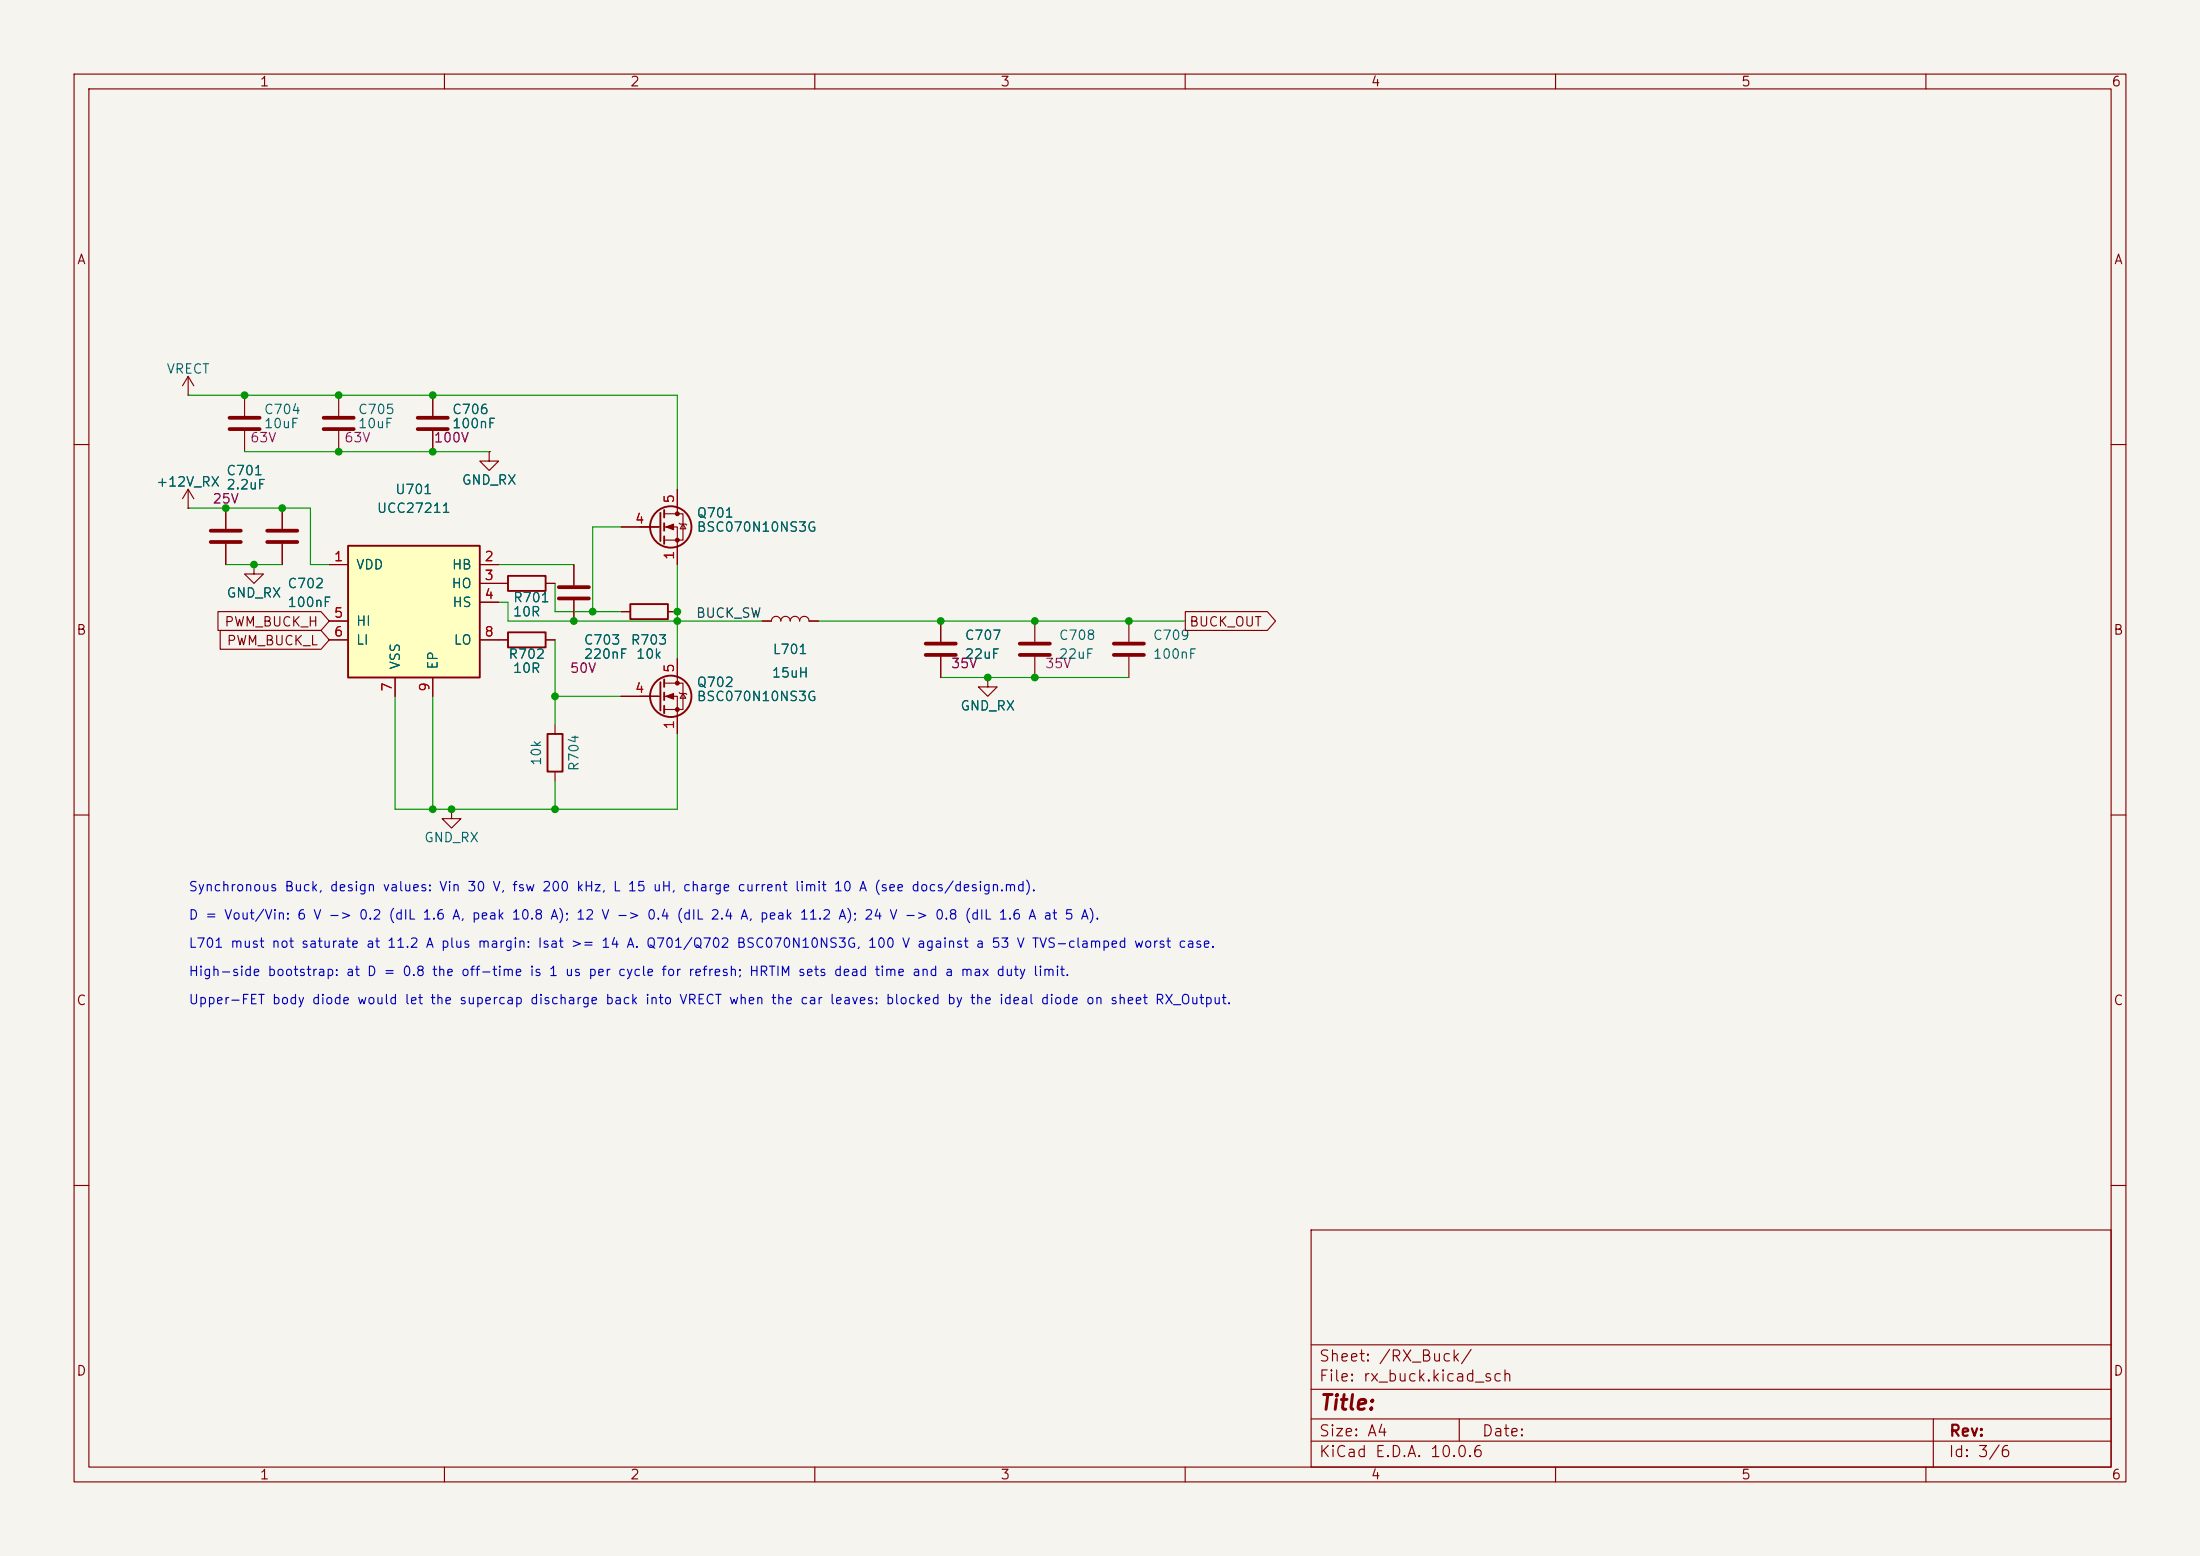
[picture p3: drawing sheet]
(kicad_sch
 (version 20260306)
 (generator "eeschema")
 (generator_version "10.0")
 (paper "A4")
 (lib_symbols
  (symbol "Device:C"
   (pin_numbers (hide yes))
   (pin_names
    (offset 0.254)) (exclude_from_sim no) (in_bom yes) (on_board yes)
   (in_pos_files yes)
   (duplicate_pin_numbers_are_jumpers no)
   (property "Reference" "C" (at 0.635 2.54 0) (show_name no) (do_not_autoplace no) (effects (font (size 1.27 1.27)) (justify left)))
   (property "Value" "C" (at 0.635 -2.54 0) (show_name no) (do_not_autoplace no) (effects (font (size 1.27 1.27)) (justify left)))
   (property "Footprint" "" (at 0.9652 -3.81 0) (show_name no) (do_not_autoplace no) (hide yes) (effects (font (size 1.27 1.27))))
   (property "Datasheet" "" (at 0 0 0) (show_name no) (do_not_autoplace no) (hide yes) (effects (font (size 1.27 1.27))))
   (property "Description" "Unpolarized capacitor" (at 0 0 0) (show_name no) (do_not_autoplace no) (hide yes) (effects (font (size 1.27 1.27))))
   (symbol "C_0_1"
    (polyline (pts (xy -2.032 0.762) (xy 2.032 0.762)) (stroke (width 0.508) (type default)) (fill (type none)))
    (polyline (pts (xy -2.032 -0.762) (xy 2.032 -0.762)) (stroke (width 0.508) (type default)) (fill (type none))))
   (symbol "C_1_1"
    (pin passive line (at 0 3.81 270) (length 2.794) (name "" (effects (font (size 1.27 1.27)))) (number "1" (effects (font (size 1.27 1.27)))))
    (pin passive line (at 0 -3.81 90) (length 2.794) (name "" (effects (font (size 1.27 1.27)))) (number "2" (effects (font (size 1.27 1.27))))))
   (embedded_fonts no))
  (symbol "Device:L"
   (pin_numbers (hide yes))
   (pin_names
    (offset 1.016) (hide yes)) (exclude_from_sim no) (in_bom yes) (on_board yes)
   (in_pos_files yes)
   (duplicate_pin_numbers_are_jumpers no)
   (property "Reference" "L" (at -1.27 0 90) (show_name no) (do_not_autoplace no) (effects (font (size 1.27 1.27))))
   (property "Value" "L" (at 1.905 0 90) (show_name no) (do_not_autoplace no) (effects (font (size 1.27 1.27))))
   (property "Footprint" "" (at 0 0 0) (show_name no) (do_not_autoplace no) (hide yes) (effects (font (size 1.27 1.27))))
   (property "Datasheet" "" (at 0 0 0) (show_name no) (do_not_autoplace no) (hide yes) (effects (font (size 1.27 1.27))))
   (property "Description" "Inductor" (at 0 0 0) (show_name no) (do_not_autoplace no) (hide yes) (effects (font (size 1.27 1.27))))
   (symbol "L_0_1"
    (arc (start 0 2.54) (mid 0.6323 1.905) (end 0 1.27) (stroke (width 0) (type default)) (fill (type none)))
    (arc (start 0 1.27) (mid 0.6323 0.635) (end 0 0) (stroke (width 0) (type default)) (fill (type none)))
    (arc (start 0 0) (mid 0.6323 -0.635) (end 0 -1.27) (stroke (width 0) (type default)) (fill (type none)))
    (arc (start 0 -1.27) (mid 0.6323 -1.905) (end 0 -2.54) (stroke (width 0) (type default)) (fill (type none))))
   (symbol "L_1_1"
    (pin passive line (at 0 3.81 270) (length 1.27) (name "1" (effects (font (size 1.27 1.27)))) (number "1" (effects (font (size 1.27 1.27)))))
    (pin passive line (at 0 -3.81 90) (length 1.27) (name "2" (effects (font (size 1.27 1.27)))) (number "2" (effects (font (size 1.27 1.27))))))
   (embedded_fonts no))
  (symbol "Device:R"
   (pin_numbers (hide yes))
   (pin_names
    (offset 0)) (exclude_from_sim no) (in_bom yes) (on_board yes)
   (in_pos_files yes)
   (duplicate_pin_numbers_are_jumpers no)
   (property "Reference" "R" (at 2.032 0 90) (show_name no) (do_not_autoplace no) (effects (font (size 1.27 1.27))))
   (property "Value" "R" (at 0 0 90) (show_name no) (do_not_autoplace no) (effects (font (size 1.27 1.27))))
   (property "Footprint" "" (at -1.778 0 90) (show_name no) (do_not_autoplace no) (hide yes) (effects (font (size 1.27 1.27))))
   (property "Datasheet" "" (at 0 0 0) (show_name no) (do_not_autoplace no) (hide yes) (effects (font (size 1.27 1.27))))
   (property "Description" "Resistor" (at 0 0 0) (show_name no) (do_not_autoplace no) (hide yes) (effects (font (size 1.27 1.27))))
   (symbol "R_0_1"
    (rectangle (start -1.016 -2.54) (end 1.016 2.54) (stroke (width 0.254) (type default)) (fill (type none))))
   (symbol "R_1_1"
    (pin passive line (at 0 3.81 270) (length 1.27) (name "" (effects (font (size 1.27 1.27)))) (number "1" (effects (font (size 1.27 1.27)))))
    (pin passive line (at 0 -3.81 90) (length 1.27) (name "" (effects (font (size 1.27 1.27)))) (number "2" (effects (font (size 1.27 1.27))))))
   (embedded_fonts no))
  (symbol "Transistor_FET:BSC070N10NS3G"
   (pin_names
    (offset 0) (hide yes)) (exclude_from_sim no) (in_bom yes) (on_board yes)
   (in_pos_files yes)
   (duplicate_pin_numbers_are_jumpers no)
   (property "Reference" "Q" (at 5.08 1.905 0) (show_name no) (do_not_autoplace no) (effects (font (size 1.27 1.27)) (justify left)))
   (property "Value" "BSC070N10NS3G" (at 5.08 0 0) (show_name no) (do_not_autoplace no) (effects (font (size 1.27 1.27)) (justify left)))
   (property "Footprint" "Package_TO_SOT_SMD:TDSON-8-1" (at 5.08 -1.905 0) (show_name no) (do_not_autoplace no) (hide yes) (effects (font (size 1.27 1.27)
    (italic yes)) (justify left)))
   (property "Datasheet" "http://www.infineon.com/dgdl/Infineon-BSC070N10NS3-DS-v02_01-en.pdf?fileId=db3a304327b89750012824712c6c6f2f" (at 5.08 -3.81 0) (show_name no) (do_not_autoplace no) (hide yes) (effects (font (size 1.27 1.27)) (justify left)))
   (property "Description" "90A Id, 100V Vds, OptiMOS N-Channel Power MOSFET, 7.0mOhm Ron, Qg (typ) 42.0nC, PG-TDSON-8" (at 0 0 0) (show_name no) (do_not_autoplace no) (hide yes) (effects (font (size 1.27 1.27))))
   (symbol "BSC070N10NS3G_0_1"
    (polyline (pts (xy 0.254 1.905) (xy 0.254 -1.905)) (stroke (width 0.254) (type default)) (fill (type none)))
    (polyline (pts (xy 0.254 0) (xy -2.54 0)) (stroke (width 0) (type default)) (fill (type none)))
    (polyline (pts (xy 0.762 2.286) (xy 0.762 1.27)) (stroke (width 0.254) (type default)) (fill (type none)))
    (polyline (pts (xy 0.762 0.508) (xy 0.762 -0.508)) (stroke (width 0.254) (type default)) (fill (type none)))
    (polyline (pts (xy 0.762 -1.27) (xy 0.762 -2.286)) (stroke (width 0.254) (type default)) (fill (type none)))
    (polyline (pts (xy 0.762 -1.778) (xy 3.302 -1.778) (xy 3.302 1.778) (xy 0.762 1.778)) (stroke (width 0) (type default)) (fill (type none)))
    (polyline (pts (xy 1.016 0) (xy 2.032 0.381) (xy 2.032 -0.381) (xy 1.016 0)) (stroke (width 0) (type default)) (fill (type outline)))
    (circle (center 1.651 0) (radius 2.794) (stroke (width 0.254) (type default)) (fill (type none)))
    (polyline (pts (xy 2.54 2.54) (xy 2.54 1.778)) (stroke (width 0) (type default)) (fill (type none)))
    (circle (center 2.54 1.778) (radius 0.254) (stroke (width 0) (type default)) (fill (type outline)))
    (circle (center 2.54 -1.778) (radius 0.254) (stroke (width 0) (type default)) (fill (type outline)))
    (polyline (pts (xy 2.54 -2.54) (xy 2.54 0) (xy 0.762 0)) (stroke (width 0) (type default)) (fill (type none)))
    (polyline (pts (xy 2.794 0.508) (xy 2.921 0.381) (xy 3.683 0.381) (xy 3.81 0.254)) (stroke (width 0) (type default)) (fill (type none)))
    (polyline (pts (xy 3.302 0.381) (xy 2.921 -0.254) (xy 3.683 -0.254) (xy 3.302 0.381)) (stroke (width 0) (type default)) (fill (type none))))
   (symbol "BSC070N10NS3G_1_1"
    (pin passive line (at 2.54 -5.08 90) (length 2.54) (name "S" (effects (font (size 1.27 1.27)))) (number "1" (effects (font (size 1.27 1.27)))))
    (pin passive line (at 2.54 -5.08 90) (length 2.54) (hide yes) (name "S" (effects (font (size 1.27 1.27)))) (number "2" (effects (font (size 1.27 1.27)))))
    (pin passive line (at 2.54 -5.08 90) (length 2.54) (hide yes) (name "S" (effects (font (size 1.27 1.27)))) (number "3" (effects (font (size 1.27 1.27)))))
    (pin input line (at -5.08 0 0) (length 5.08) (name "G" (effects (font (size 1.27 1.27)))) (number "4" (effects (font (size 1.27 1.27)))))
    (pin passive line (at 2.54 5.08 270) (length 2.54) (name "D" (effects (font (size 1.27 1.27)))) (number "5" (effects (font (size 1.27 1.27))))))
   (embedded_fonts no))
  (symbol "p1_parts:UCC27211"
   (pin_names
    (offset 1.016)) (exclude_from_sim no) (in_bom yes) (on_board yes)
   (in_pos_files yes)
   (duplicate_pin_numbers_are_jumpers no)
   (property "Reference" "U" (at 0 12.7 0) (show_name no) (do_not_autoplace no) (effects (font (size 1.27 1.27))))
   (property "Value" "UCC27211" (at 0 -10.16 0) (show_name no) (do_not_autoplace no) (effects (font (size 1.27 1.27))))
   (property "Footprint" "" (at 0 0 0) (show_name no) (do_not_autoplace no) (hide yes) (effects (font (size 1.27 1.27))))
   (property "Datasheet" "https://www.ti.com/lit/ds/symlink/ucc27211.pdf" (at 0 0 0) (show_name no) (do_not_autoplace no) (hide yes) (effects (font (size 1.27 1.27))))
   (property "Description" "" (at 0 0 0) (show_name no) (do_not_autoplace no) (hide yes) (effects (font (size 1.27 1.27))))
   (symbol "UCC27211_0_1"
    (rectangle (start -8.89 -7.62) (end 8.89 10.16) (stroke (width 0.254) (type default)) (fill (type background)))
    (pin power_in line (at -11.43 7.62 0) (length 2.54) (name "VDD" (effects (font (size 1.27 1.27)))) (number "1" (effects (font (size 1.27 1.27)))))
    (pin passive line (at 11.43 7.62 180) (length 2.54) (name "HB" (effects (font (size 1.27 1.27)))) (number "2" (effects (font (size 1.27 1.27)))))
    (pin output line (at 11.43 5.08 180) (length 2.54) (name "HO" (effects (font (size 1.27 1.27)))) (number "3" (effects (font (size 1.27 1.27)))))
    (pin passive line (at 11.43 2.54 180) (length 2.54) (name "HS" (effects (font (size 1.27 1.27)))) (number "4" (effects (font (size 1.27 1.27)))))
    (pin input line (at -11.43 0 0) (length 2.54) (name "HI" (effects (font (size 1.27 1.27)))) (number "5" (effects (font (size 1.27 1.27)))))
    (pin input line (at -11.43 -2.54 0) (length 2.54) (name "LI" (effects (font (size 1.27 1.27)))) (number "6" (effects (font (size 1.27 1.27)))))
    (pin power_in line (at -2.54 -10.16 90) (length 2.54) (name "VSS" (effects (font (size 1.27 1.27)))) (number "7" (effects (font (size 1.27 1.27)))))
    (pin output line (at 11.43 -2.54 180) (length 2.54) (name "LO" (effects (font (size 1.27 1.27)))) (number "8" (effects (font (size 1.27 1.27)))))
    (pin passive line (at 2.54 -10.16 90) (length 2.54) (name "EP" (effects (font (size 1.27 1.27)))) (number "9" (effects (font (size 1.27 1.27))))))
   (embedded_fonts no))
  (symbol "power:+12V"
   (power global)
   (pin_numbers (hide yes))
   (pin_names
    (offset 0) (hide yes)) (exclude_from_sim no) (in_bom yes) (on_board yes)
   (in_pos_files yes)
   (duplicate_pin_numbers_are_jumpers no)
   (property "Reference" "#PWR" (at 0 -3.81 0) (show_name no) (do_not_autoplace no) (hide yes) (effects (font (size 1.27 1.27))))
   (property "Value" "+12V" (at 0 3.556 0) (show_name no) (do_not_autoplace no) (effects (font (size 1.27 1.27))))
   (property "Footprint" "" (at 0 0 0) (show_name no) (do_not_autoplace no) (hide yes) (effects (font (size 1.27 1.27))))
   (property "Datasheet" "" (at 0 0 0) (show_name no) (do_not_autoplace no) (hide yes) (effects (font (size 1.27 1.27))))
   (property "Description" "Power symbol creates a global label with name \"+12V\"" (at 0 0 0) (show_name no) (do_not_autoplace no) (hide yes) (effects (font (size 1.27 1.27))))
   (symbol "+12V_0_1"
    (polyline (pts (xy -0.762 1.27) (xy 0 2.54)) (stroke (width 0) (type default)) (fill (type none)))
    (polyline (pts (xy 0 2.54) (xy 0.762 1.27)) (stroke (width 0) (type default)) (fill (type none)))
    (polyline (pts (xy 0 0) (xy 0 2.54)) (stroke (width 0) (type default)) (fill (type none))))
   (symbol "+12V_1_1"
    (pin power_in line (at 0 0 90) (length 0) (name "" (effects (font (size 1.27 1.27)))) (number "1" (effects (font (size 1.27 1.27))))))
   (embedded_fonts no))
  (symbol "power:+24V"
   (power global)
   (pin_numbers (hide yes))
   (pin_names
    (offset 0) (hide yes)) (exclude_from_sim no) (in_bom yes) (on_board yes)
   (in_pos_files yes)
   (duplicate_pin_numbers_are_jumpers no)
   (property "Reference" "#PWR" (at 0 -3.81 0) (show_name no) (do_not_autoplace no) (hide yes) (effects (font (size 1.27 1.27))))
   (property "Value" "+24V" (at 0 3.556 0) (show_name no) (do_not_autoplace no) (effects (font (size 1.27 1.27))))
   (property "Footprint" "" (at 0 0 0) (show_name no) (do_not_autoplace no) (hide yes) (effects (font (size 1.27 1.27))))
   (property "Datasheet" "" (at 0 0 0) (show_name no) (do_not_autoplace no) (hide yes) (effects (font (size 1.27 1.27))))
   (property "Description" "Power symbol creates a global label with name \"+24V\"" (at 0 0 0) (show_name no) (do_not_autoplace no) (hide yes) (effects (font (size 1.27 1.27))))
   (symbol "+24V_0_1"
    (polyline (pts (xy -0.762 1.27) (xy 0 2.54)) (stroke (width 0) (type default)) (fill (type none)))
    (polyline (pts (xy 0 2.54) (xy 0.762 1.27)) (stroke (width 0) (type default)) (fill (type none)))
    (polyline (pts (xy 0 0) (xy 0 2.54)) (stroke (width 0) (type default)) (fill (type none))))
   (symbol "+24V_1_1"
    (pin power_in line (at 0 0 90) (length 0) (name "" (effects (font (size 1.27 1.27)))) (number "1" (effects (font (size 1.27 1.27))))))
   (embedded_fonts no))
  (symbol "power:GND"
   (power global)
   (pin_numbers (hide yes))
   (pin_names
    (offset 0) (hide yes)) (exclude_from_sim no) (in_bom yes) (on_board yes)
   (in_pos_files yes)
   (duplicate_pin_numbers_are_jumpers no)
   (property "Reference" "#PWR" (at 0 -6.35 0) (show_name no) (do_not_autoplace no) (hide yes) (effects (font (size 1.27 1.27))))
   (property "Value" "GND" (at 0 -3.81 0) (show_name no) (do_not_autoplace no) (effects (font (size 1.27 1.27))))
   (property "Footprint" "" (at 0 0 0) (show_name no) (do_not_autoplace no) (hide yes) (effects (font (size 1.27 1.27))))
   (property "Datasheet" "" (at 0 0 0) (show_name no) (do_not_autoplace no) (hide yes) (effects (font (size 1.27 1.27))))
   (property "Description" "Power symbol creates a global label with name \"GND\" , ground" (at 0 0 0) (show_name no) (do_not_autoplace no) (hide yes) (effects (font (size 1.27 1.27))))
   (symbol "GND_0_1"
    (polyline (pts (xy 0 0) (xy 0 -1.27) (xy 1.27 -1.27) (xy 0 -2.54) (xy -1.27 -1.27) (xy 0 -1.27)) (stroke (width 0) (type default)) (fill (type none))))
   (symbol "GND_1_1"
    (pin power_in line (at 0 0 270) (length 0) (name "" (effects (font (size 1.27 1.27)))) (number "1" (effects (font (size 1.27 1.27))))))
   (embedded_fonts no)))
 (text "L701 must not saturate at 11.2 A plus margin: Isat >= 14 A. Q701/Q702 BSC070N10NS3G, 100 V against a 53 V TVS-clamped worst case."
  (exclude_from_sim no)
  (at 25.4 128.27 0)
  (effects (font (size 1.27 1.27)) (justify left bottom)))
 (text "High-side bootstrap: at D = 0.8 the off-time is 1 us per cycle for refresh; HRTIM sets dead time and a max duty limit."
  (exclude_from_sim no)
  (at 25.4 132.08 0)
  (effects (font (size 1.27 1.27)) (justify left bottom)))
 (text "D = Vout/Vin: 6 V -> 0.2 (dIL 1.6 A, peak 10.8 A); 12 V -> 0.4 (dIL 2.4 A, peak 11.2 A); 24 V -> 0.8 (dIL 1.6 A at 5 A)."
  (exclude_from_sim no)
  (at 25.4 124.46 0)
  (effects (font (size 1.27 1.27)) (justify left bottom)))
 (text "Upper-FET body diode would let the supercap discharge back into VRECT when the car leaves: blocked by the ideal diode on sheet RX_Output."
  (exclude_from_sim no)
  (at 25.4 135.89 0)
  (effects (font (size 1.27 1.27)) (justify left bottom)))
 (text "Synchronous Buck, design values: Vin 30 V, fsw 200 kHz, L 15 uH, charge current limit 10 A (see docs/design.md)."
  (exclude_from_sim no)
  (at 25.4 120.65 0)
  (effects (font (size 1.27 1.27)) (justify left bottom)))
 (junction
  (at 91.44 83.82)
  (diameter 0)
  (color 0 0 0 0))
 (junction
  (at 33.02 53.34)
  (diameter 0)
  (color 0 0 0 0))
 (junction
  (at 74.93 109.22)
  (diameter 0)
  (color 0 0 0 0))
 (junction
  (at 80.01 82.55)
  (diameter 0)
  (color 0 0 0 0))
 (junction
  (at 38.1 68.58)
  (diameter 0)
  (color 0 0 0 0))
 (junction
  (at 77.47 83.82)
  (diameter 0)
  (color 0 0 0 0))
 (junction
  (at 58.42 60.96)
  (diameter 0)
  (color 0 0 0 0))
 (junction
  (at 91.44 82.55)
  (diameter 0)
  (color 0 0 0 0))
 (junction
  (at 127 83.82)
  (diameter 0)
  (color 0 0 0 0))
 (junction
  (at 58.42 53.34)
  (diameter 0)
  (color 0 0 0 0))
 (junction
  (at 30.48 68.58)
  (diameter 0)
  (color 0 0 0 0))
 (junction
  (at 139.7 83.82)
  (diameter 0)
  (color 0 0 0 0))
 (junction
  (at 139.7 91.44)
  (diameter 0)
  (color 0 0 0 0))
 (junction
  (at 45.72 60.96)
  (diameter 0)
  (color 0 0 0 0))
 (junction
  (at 133.35 91.44)
  (diameter 0)
  (color 0 0 0 0))
 (junction
  (at 45.72 53.34)
  (diameter 0)
  (color 0 0 0 0))
 (junction
  (at 58.42 109.22)
  (diameter 0)
  (color 0 0 0 0))
 (junction
  (at 152.4 83.82)
  (diameter 0)
  (color 0 0 0 0))
 (junction
  (at 34.29 76.2)
  (diameter 0)
  (color 0 0 0 0))
 (junction
  (at 60.96 109.22)
  (diameter 0)
  (color 0 0 0 0))
 (junction
  (at 74.93 93.98)
  (diameter 0)
  (color 0 0 0 0))
 (wire
  (pts (xy 41.91 76.2) (xy 44.45 76.2))
  (stroke (width 0) (type default)))
 (wire
  (pts (xy 74.93 86.36) (xy 74.93 97.79))
  (stroke (width 0) (type default)))
 (wire
  (pts (xy 74.93 105.41) (xy 74.93 109.22))
  (stroke (width 0) (type default)))
 (wire
  (pts (xy 74.93 82.55) (xy 83.82 82.55))
  (stroke (width 0) (type default)))
 (wire
  (pts (xy 58.42 93.98) (xy 58.42 109.22))
  (stroke (width 0) (type default)))
 (wire
  (pts (xy 41.91 68.58) (xy 41.91 76.2))
  (stroke (width 0) (type default)))
 (wire
  (pts (xy 74.93 78.74) (xy 74.93 82.55))
  (stroke (width 0) (type default)))
 (wire
  (pts (xy 74.93 93.98) (xy 83.82 93.98))
  (stroke (width 0) (type default)))
 (wire
  (pts (xy 33.02 60.96) (xy 66.04 60.96))
  (stroke (width 0) (type default)))
 (wire
  (pts (xy 91.44 76.2) (xy 91.44 88.9))
  (stroke (width 0) (type default)))
 (wire
  (pts (xy 30.48 76.2) (xy 38.1 76.2))
  (stroke (width 0) (type default)))
 (wire
  (pts (xy 110.49 83.82) (xy 160.02 83.82))
  (stroke (width 0) (type default)))
 (wire
  (pts (xy 25.4 53.34) (xy 91.44 53.34))
  (stroke (width 0) (type default)))
 (wire
  (pts (xy 91.44 53.34) (xy 91.44 66.04))
  (stroke (width 0) (type default)))
 (wire
  (pts (xy 127 91.44) (xy 152.4 91.44))
  (stroke (width 0) (type default)))
 (wire
  (pts (xy 53.34 109.22) (xy 91.44 109.22))
  (stroke (width 0) (type default)))
 (wire
  (pts (xy 80.01 71.12) (xy 80.01 82.55))
  (stroke (width 0) (type default)))
 (wire
  (pts (xy 91.44 99.06) (xy 91.44 109.22))
  (stroke (width 0) (type default)))
 (wire
  (pts (xy 25.4 68.58) (xy 41.91 68.58))
  (stroke (width 0) (type default)))
 (wire
  (pts (xy 67.31 76.2) (xy 77.47 76.2))
  (stroke (width 0) (type default)))
 (wire
  (pts (xy 68.58 83.82) (xy 102.87 83.82))
  (stroke (width 0) (type default)))
 (wire
  (pts (xy 67.31 81.28) (xy 68.58 81.28))
  (stroke (width 0) (type default)))
 (wire
  (pts (xy 53.34 93.98) (xy 53.34 109.22))
  (stroke (width 0) (type default)))
 (wire
  (pts (xy 68.58 81.28) (xy 68.58 83.82))
  (stroke (width 0) (type default)))
 (wire
  (pts (xy 80.01 71.12) (xy 83.82 71.12))
  (stroke (width 0) (type default)))
 (label "BUCK_SW"
  (at 102.87 83.82 180)
  (effects (font (size 1.27 1.27)) (justify right bottom)))
 (global_label "BUCK_OUT"
  (shape output)
  (at 160.02 83.82 0)
  (effects (font (size 1.27 1.27)) (justify left))
  (property "Intersheetrefs" "${INTERSHEET_REFS}" (at 160.02 83.82 0) (hide yes) (show_name no) (do_not_autoplace no) (effects (font (size 1.27 1.27)))))
 (global_label "PWM_BUCK_L"
  (shape input)
  (at 44.45 86.36 180)
  (effects (font (size 1.27 1.27)) (justify right))
  (property "Intersheetrefs" "${INTERSHEET_REFS}" (at 44.45 86.36 0) (hide yes) (show_name no) (do_not_autoplace no) (effects (font (size 1.27 1.27)))))
 (global_label "PWM_BUCK_H"
  (shape input)
  (at 44.45 83.82 180)
  (effects (font (size 1.27 1.27)) (justify right))
  (property "Intersheetrefs" "${INTERSHEET_REFS}" (at 44.45 83.82 0) (hide yes) (show_name no) (do_not_autoplace no) (effects (font (size 1.27 1.27)))))
 (symbol
  (lib_id "Device:C")
  (at 30.48 72.39 0)
  (unit 1)
  (body_style 1)
  (exclude_from_sim no)
  (in_bom yes)
  (on_board yes)
  (in_pos_files yes)
  (dnp no)
  (property "Reference" "C701" (at 30.48 63.5 0) (show_name no) (do_not_autoplace no) (effects (font (size 1.27 1.27)) (justify left)))
  (property "Value" "2.2uF" (at 30.48 65.405 0) (show_name no) (do_not_autoplace no) (effects (font (size 1.27 1.27)) (justify left)))
  (property "Footprint" "Capacitor_SMD:C_0805_2012Metric" (at 30.48 72.39 0) (hide yes) (show_name no) (do_not_autoplace no) (effects (font (size 1.27 1.27))))
  (property "Datasheet" "" (at 30.48 72.39 0) (hide yes) (show_name no) (do_not_autoplace no) (effects (font (size 1.27 1.27))))
  (property "Description" "Unpolarized capacitor" (at 30.48 72.39 0) (hide yes) (show_name no) (do_not_autoplace no) (effects (font (size 1.27 1.27))))
  (property "Voltage" "25V" (at 30.48 67.31 0) (show_name no) (do_not_autoplace no) (effects (font (size 1.27 1.27))))
  (pin "1")
  (pin "2"))
 (symbol
  (lib_id "Device:R")
  (at 87.63 82.55 90)
  (unit 1)
  (body_style 1)
  (exclude_from_sim no)
  (in_bom yes)
  (on_board yes)
  (in_pos_files yes)
  (dnp no)
  (property "Reference" "R703" (at 87.63 86.36 90) (show_name no) (do_not_autoplace no) (effects (font (size 1.27 1.27))))
  (property "Value" "10k" (at 87.63 88.265 90) (show_name no) (do_not_autoplace no) (effects (font (size 1.27 1.27))))
  (property "Footprint" "Resistor_SMD:R_0603_1608Metric" (at 87.63 82.55 0) (hide yes) (show_name no) (do_not_autoplace no) (effects (font (size 1.27 1.27))))
  (property "Datasheet" "" (at 87.63 82.55 0) (hide yes) (show_name no) (do_not_autoplace no) (effects (font (size 1.27 1.27))))
  (property "Description" "Resistor" (at 87.63 82.55 0) (hide yes) (show_name no) (do_not_autoplace no) (effects (font (size 1.27 1.27))))
  (pin "1")
  (pin "2"))
 (symbol
  (lib_id "power:GND")
  (at 60.96 109.22 0)
  (unit 1)
  (body_style 1)
  (exclude_from_sim no)
  (in_bom yes)
  (on_board yes)
  (in_pos_files yes)
  (dnp no)
  (property "Reference" "#PWR005" (at 60.96 115.57 0) (hide yes) (show_name no) (do_not_autoplace no) (effects (font (size 1.27 1.27))))
  (property "Value" "GND_RX" (at 60.96 113.03 0) (show_name no) (do_not_autoplace no) (effects (font (size 1.27 1.27))))
  (property "Footprint" "" (at 60.96 109.22 0) (hide yes) (show_name no) (do_not_autoplace no) (effects (font (size 1.27 1.27))))
  (property "Datasheet" "" (at 60.96 109.22 0) (hide yes) (show_name no) (do_not_autoplace no) (effects (font (size 1.27 1.27))))
  (property "Description" "Power symbol creates a global label with name \"GND\" , ground" (at 60.96 109.22 0) (hide yes) (show_name no) (do_not_autoplace no) (effects (font (size 1.27 1.27))))
  (pin "1"))
 (symbol
  (lib_id "Device:R")
  (at 71.12 78.74 90)
  (unit 1)
  (body_style 1)
  (exclude_from_sim no)
  (in_bom yes)
  (on_board yes)
  (in_pos_files yes)
  (dnp no)
  (property "Reference" "R701" (at 71.755 80.645 90) (show_name no) (do_not_autoplace no) (effects (font (size 1.27 1.27))))
  (property "Value" "10R" (at 71.12 82.55 90) (show_name no) (do_not_autoplace no) (effects (font (size 1.27 1.27))))
  (property "Footprint" "Resistor_SMD:R_0603_1608Metric" (at 71.12 78.74 0) (hide yes) (show_name no) (do_not_autoplace no) (effects (font (size 1.27 1.27))))
  (property "Datasheet" "" (at 71.12 78.74 0) (hide yes) (show_name no) (do_not_autoplace no) (effects (font (size 1.27 1.27))))
  (property "Description" "Resistor" (at 71.12 78.74 0) (hide yes) (show_name no) (do_not_autoplace no) (effects (font (size 1.27 1.27))))
  (pin "1")
  (pin "2"))
 (symbol
  (lib_id "power:GND")
  (at 34.29 76.2 0)
  (unit 1)
  (body_style 1)
  (exclude_from_sim no)
  (in_bom yes)
  (on_board yes)
  (in_pos_files yes)
  (dnp no)
  (property "Reference" "#PWR004" (at 34.29 82.55 0) (hide yes) (show_name no) (do_not_autoplace no) (effects (font (size 1.27 1.27))))
  (property "Value" "GND_RX" (at 34.29 80.01 0) (show_name no) (do_not_autoplace no) (effects (font (size 1.27 1.27))))
  (property "Footprint" "" (at 34.29 76.2 0) (hide yes) (show_name no) (do_not_autoplace no) (effects (font (size 1.27 1.27))))
  (property "Datasheet" "" (at 34.29 76.2 0) (hide yes) (show_name no) (do_not_autoplace no) (effects (font (size 1.27 1.27))))
  (property "Description" "Power symbol creates a global label with name \"GND\" , ground" (at 34.29 76.2 0) (hide yes) (show_name no) (do_not_autoplace no) (effects (font (size 1.27 1.27))))
  (pin "1"))
 (symbol
  (lib_id "Transistor_FET:BSC070N10NS3G")
  (at 88.9 93.98 0)
  (unit 1)
  (body_style 1)
  (exclude_from_sim no)
  (in_bom yes)
  (on_board yes)
  (in_pos_files yes)
  (dnp no)
  (property "Reference" "Q702" (at 93.98 92.075 0) (show_name no) (do_not_autoplace no) (effects (font (size 1.27 1.27)) (justify left)))
  (property "Value" "BSC070N10NS3G" (at 93.98 93.98 0) (show_name no) (do_not_autoplace no) (effects (font (size 1.27 1.27)) (justify left)))
  (property "Footprint" "Package_SON:Infineon_PG-TDSON-8_6.15x5.15mm" (at 88.9 93.98 0) (hide yes) (show_name no) (do_not_autoplace no) (effects (font (size 1.27 1.27))))
  (property "Datasheet" "http://www.infineon.com/dgdl/Infineon-BSC070N10NS3-DS-v02_01-en.pdf?fileId=db3a304327b89750012824712c6c6f2f" (at 88.9 93.98 0) (hide yes) (show_name no) (do_not_autoplace no) (effects (font (size 1.27 1.27))))
  (property "Description" "90A Id, 100V Vds, OptiMOS N-Channel Power MOSFET, 7.0mOhm Ron, Qg (typ) 42.0nC, PG-TDSON-8" (at 88.9 93.98 0) (hide yes) (show_name no) (do_not_autoplace no) (effects (font (size 1.27 1.27))))
  (pin "3")
  (pin "2")
  (pin "4")
  (pin "5")
  (pin "1"))
 (symbol
  (lib_id "Device:C")
  (at 58.42 57.15 0)
  (unit 1)
  (body_style 1)
  (exclude_from_sim no)
  (in_bom yes)
  (on_board yes)
  (in_pos_files yes)
  (dnp no)
  (property "Reference" "C706" (at 60.96 55.245 0) (show_name no) (do_not_autoplace no) (effects (font (size 1.27 1.27)) (justify left)))
  (property "Value" "100nF" (at 60.96 57.15 0) (show_name no) (do_not_autoplace no) (effects (font (size 1.27 1.27)) (justify left)))
  (property "Footprint" "Capacitor_SMD:C_0805_2012Metric" (at 58.42 57.15 0) (hide yes) (show_name no) (do_not_autoplace no) (effects (font (size 1.27 1.27))))
  (property "Datasheet" "" (at 58.42 57.15 0) (hide yes) (show_name no) (do_not_autoplace no) (effects (font (size 1.27 1.27))))
  (property "Description" "Unpolarized capacitor" (at 58.42 57.15 0) (hide yes) (show_name no) (do_not_autoplace no) (effects (font (size 1.27 1.27))))
  (property "Voltage" "100V" (at 60.96 59.055 0) (show_name no) (do_not_autoplace no) (effects (font (size 1.27 1.27))))
  (pin "2")
  (pin "1"))
 (symbol
  (lib_id "Device:C")
  (at 127 87.63 0)
  (unit 1)
  (body_style 1)
  (exclude_from_sim no)
  (in_bom yes)
  (on_board yes)
  (in_pos_files yes)
  (dnp no)
  (property "Reference" "C707" (at 130.175 85.725 0) (show_name no) (do_not_autoplace no) (effects (font (size 1.27 1.27)) (justify left)))
  (property "Value" "22uF" (at 130.175 88.265 0) (show_name no) (do_not_autoplace no) (effects (font (size 1.27 1.27)) (justify left)))
  (property "Footprint" "Capacitor_SMD:C_1210_3225Metric" (at 127 87.63 0) (hide yes) (show_name no) (do_not_autoplace no) (effects (font (size 1.27 1.27))))
  (property "Datasheet" "" (at 127 87.63 0) (hide yes) (show_name no) (do_not_autoplace no) (effects (font (size 1.27 1.27))))
  (property "Description" "Unpolarized capacitor" (at 127 87.63 0) (hide yes) (show_name no) (do_not_autoplace no) (effects (font (size 1.27 1.27))))
  (property "Voltage" "35V" (at 130.175 89.535 0) (show_name no) (do_not_autoplace no) (effects (font (size 1.27 1.27))))
  (pin "2")
  (pin "1"))
 (symbol
  (lib_id "Device:L")
  (at 106.68 83.82 90)
  (unit 1)
  (body_style 1)
  (exclude_from_sim no)
  (in_bom yes)
  (on_board yes)
  (in_pos_files yes)
  (dnp no)
  (property "Reference" "L701" (at 106.68 87.63 90) (show_name no) (do_not_autoplace no) (effects (font (size 1.27 1.27))))
  (property "Value" "15uH" (at 106.68 90.805 90) (show_name no) (do_not_autoplace no) (effects (font (size 1.27 1.27))))
  (property "Footprint" "Inductor_SMD:L_Coilcraft_XAL1510-153" (at 106.68 83.82 0) (hide yes) (show_name no) (do_not_autoplace no) (effects (font (size 1.27 1.27))))
  (property "Datasheet" "" (at 106.68 83.82 0) (hide yes) (show_name no) (do_not_autoplace no) (effects (font (size 1.27 1.27))))
  (property "Description" "Inductor" (at 106.68 83.82 0) (hide yes) (show_name no) (do_not_autoplace no) (effects (font (size 1.27 1.27))))
  (pin "1")
  (pin "2"))
 (symbol
  (lib_id "Device:C")
  (at 152.4 87.63 0)
  (unit 1)
  (body_style 1)
  (exclude_from_sim no)
  (in_bom yes)
  (on_board yes)
  (in_pos_files yes)
  (dnp no)
  (property "Reference" "C709" (at 155.575 85.725 0) (show_name no) (do_not_autoplace no) (effects (font (size 1.27 1.27)) (justify left)))
  (property "Value" "100nF" (at 155.575 88.265 0) (show_name no) (do_not_autoplace no) (effects (font (size 1.27 1.27)) (justify left)))
  (property "Footprint" "Capacitor_SMD:C_0603_1608Metric" (at 152.4 87.63 0) (hide yes) (show_name no) (do_not_autoplace no) (effects (font (size 1.27 1.27))))
  (property "Datasheet" "" (at 152.4 87.63 0) (hide yes) (show_name no) (do_not_autoplace no) (effects (font (size 1.27 1.27))))
  (property "Description" "Unpolarized capacitor" (at 152.4 87.63 0) (hide yes) (show_name no) (do_not_autoplace no) (effects (font (size 1.27 1.27))))
  (pin "1")
  (pin "2"))
 (symbol
  (lib_id "Device:R")
  (at 74.93 101.6 0)
  (unit 1)
  (body_style 1)
  (exclude_from_sim no)
  (in_bom yes)
  (on_board yes)
  (in_pos_files yes)
  (dnp no)
  (property "Reference" "R704" (at 77.47 101.6 90) (show_name no) (do_not_autoplace no) (effects (font (size 1.27 1.27))))
  (property "Value" "10k" (at 72.39 101.6 90) (show_name no) (do_not_autoplace no) (effects (font (size 1.27 1.27))))
  (property "Footprint" "Resistor_SMD:R_0603_1608Metric" (at 74.93 101.6 0) (hide yes) (show_name no) (do_not_autoplace no) (effects (font (size 1.27 1.27))))
  (property "Datasheet" "" (at 74.93 101.6 0) (hide yes) (show_name no) (do_not_autoplace no) (effects (font (size 1.27 1.27))))
  (property "Description" "Resistor" (at 74.93 101.6 0) (hide yes) (show_name no) (do_not_autoplace no) (effects (font (size 1.27 1.27))))
  (pin "1")
  (pin "2"))
 (symbol
  (lib_id "Device:C")
  (at 38.1 72.39 0)
  (unit 1)
  (body_style 1)
  (exclude_from_sim no)
  (in_bom yes)
  (on_board yes)
  (in_pos_files yes)
  (dnp no)
  (property "Reference" "C702" (at 38.735 78.74 0) (show_name no) (do_not_autoplace no) (effects (font (size 1.27 1.27)) (justify left)))
  (property "Value" "100nF" (at 38.735 81.28 0) (show_name no) (do_not_autoplace no) (effects (font (size 1.27 1.27)) (justify left)))
  (property "Footprint" "Capacitor_SMD:C_0603_1608Metric" (at 38.1 72.39 0) (hide yes) (show_name no) (do_not_autoplace no) (effects (font (size 1.27 1.27))))
  (property "Datasheet" "" (at 38.1 72.39 0) (hide yes) (show_name no) (do_not_autoplace no) (effects (font (size 1.27 1.27))))
  (property "Description" "Unpolarized capacitor" (at 38.1 72.39 0) (hide yes) (show_name no) (do_not_autoplace no) (effects (font (size 1.27 1.27))))
  (pin "1")
  (pin "2"))
 (symbol
  (lib_id "power:+24V")
  (at 25.4 53.34 0)
  (unit 1)
  (body_style 1)
  (exclude_from_sim no)
  (in_bom yes)
  (on_board yes)
  (in_pos_files yes)
  (dnp no)
  (property "Reference" "#PWR001" (at 25.4 57.15 0) (hide yes) (show_name no) (do_not_autoplace no) (effects (font (size 1.27 1.27))))
  (property "Value" "VRECT" (at 25.4 49.784 0) (show_name no) (do_not_autoplace no) (effects (font (size 1.27 1.27))))
  (property "Footprint" "" (at 25.4 53.34 0) (hide yes) (show_name no) (do_not_autoplace no) (effects (font (size 1.27 1.27))))
  (property "Datasheet" "" (at 25.4 53.34 0) (hide yes) (show_name no) (do_not_autoplace no) (effects (font (size 1.27 1.27))))
  (property "Description" "Power symbol creates a global label with name \"+24V\"" (at 25.4 53.34 0) (hide yes) (show_name no) (do_not_autoplace no) (effects (font (size 1.27 1.27))))
  (pin "1"))
 (symbol
  (lib_id "p1_parts:UCC27211")
  (at 55.88 83.82 0)
  (unit 1)
  (body_style 1)
  (exclude_from_sim no)
  (in_bom yes)
  (on_board yes)
  (in_pos_files yes)
  (dnp no)
  (property "Reference" "U701" (at 55.88 66.04 0) (show_name no) (do_not_autoplace no) (effects (font (size 1.27 1.27))))
  (property "Value" "UCC27211" (at 55.88 68.58 0) (show_name no) (do_not_autoplace no) (effects (font (size 1.27 1.27))))
  (property "Footprint" "Package_SON:HVSON-8-1EP_4x4mm_P0.8mm_EP2.2x3.1mm" (at 55.88 83.82 0) (hide yes) (show_name no) (do_not_autoplace no) (effects (font (size 1.27 1.27))))
  (property "Datasheet" "https://www.ti.com/lit/ds/symlink/ucc27211.pdf" (at 55.88 83.82 0) (hide yes) (show_name no) (do_not_autoplace no) (effects (font (size 1.27 1.27))))
  (property "Description" "" (at 55.88 83.82 0) (hide yes) (show_name no) (do_not_autoplace no) (effects (font (size 1.27 1.27))))
  (pin "4")
  (pin "1")
  (pin "2")
  (pin "3")
  (pin "9")
  (pin "5")
  (pin "7")
  (pin "6")
  (pin "8"))
 (symbol
  (lib_id "Device:C")
  (at 33.02 57.15 0)
  (unit 1)
  (body_style 1)
  (exclude_from_sim no)
  (in_bom yes)
  (on_board yes)
  (in_pos_files yes)
  (dnp no)
  (property "Reference" "C704" (at 35.56 55.245 0) (show_name no) (do_not_autoplace no) (effects (font (size 1.27 1.27)) (justify left)))
  (property "Value" "10uF" (at 35.56 57.15 0) (show_name no) (do_not_autoplace no) (effects (font (size 1.27 1.27)) (justify left)))
  (property "Footprint" "Capacitor_SMD:C_1812_4532Metric" (at 33.02 57.15 0) (hide yes) (show_name no) (do_not_autoplace no) (effects (font (size 1.27 1.27))))
  (property "Datasheet" "" (at 33.02 57.15 0) (hide yes) (show_name no) (do_not_autoplace no) (effects (font (size 1.27 1.27))))
  (property "Description" "Unpolarized capacitor" (at 33.02 57.15 0) (hide yes) (show_name no) (do_not_autoplace no) (effects (font (size 1.27 1.27))))
  (property "Voltage" "63V" (at 35.56 59.055 0) (show_name no) (do_not_autoplace no) (effects (font (size 1.27 1.27))))
  (pin "2")
  (pin "1"))
 (symbol
  (lib_id "Device:C")
  (at 139.7 87.63 0)
  (unit 1)
  (body_style 1)
  (exclude_from_sim no)
  (in_bom yes)
  (on_board yes)
  (in_pos_files yes)
  (dnp no)
  (property "Reference" "C708" (at 142.875 85.725 0) (show_name no) (do_not_autoplace no) (effects (font (size 1.27 1.27)) (justify left)))
  (property "Value" "22uF" (at 142.875 88.265 0) (show_name no) (do_not_autoplace no) (effects (font (size 1.27 1.27)) (justify left)))
  (property "Footprint" "Capacitor_SMD:C_1210_3225Metric" (at 139.7 87.63 0) (hide yes) (show_name no) (do_not_autoplace no) (effects (font (size 1.27 1.27))))
  (property "Datasheet" "" (at 139.7 87.63 0) (hide yes) (show_name no) (do_not_autoplace no) (effects (font (size 1.27 1.27))))
  (property "Description" "Unpolarized capacitor" (at 139.7 87.63 0) (hide yes) (show_name no) (do_not_autoplace no) (effects (font (size 1.27 1.27))))
  (property "Voltage" "35V" (at 142.875 89.535 0) (show_name no) (do_not_autoplace no) (effects (font (size 1.27 1.27))))
  (pin "2")
  (pin "1"))
 (symbol
  (lib_id "power:GND")
  (at 66.04 60.96 0)
  (unit 1)
  (body_style 1)
  (exclude_from_sim no)
  (in_bom yes)
  (on_board yes)
  (in_pos_files yes)
  (dnp no)
  (property "Reference" "#PWR003" (at 66.04 67.31 0) (hide yes) (show_name no) (do_not_autoplace no) (effects (font (size 1.27 1.27))))
  (property "Value" "GND_RX" (at 66.04 64.77 0) (show_name no) (do_not_autoplace no) (effects (font (size 1.27 1.27))))
  (property "Footprint" "" (at 66.04 60.96 0) (hide yes) (show_name no) (do_not_autoplace no) (effects (font (size 1.27 1.27))))
  (property "Datasheet" "" (at 66.04 60.96 0) (hide yes) (show_name no) (do_not_autoplace no) (effects (font (size 1.27 1.27))))
  (property "Description" "Power symbol creates a global label with name \"GND\" , ground" (at 66.04 60.96 0) (hide yes) (show_name no) (do_not_autoplace no) (effects (font (size 1.27 1.27))))
  (pin "1"))
 (symbol
  (lib_id "power:GND")
  (at 133.35 91.44 0)
  (unit 1)
  (body_style 1)
  (exclude_from_sim no)
  (in_bom yes)
  (on_board yes)
  (in_pos_files yes)
  (dnp no)
  (property "Reference" "#PWR006" (at 133.35 97.79 0) (hide yes) (show_name no) (do_not_autoplace no) (effects (font (size 1.27 1.27))))
  (property "Value" "GND_RX" (at 133.35 95.25 0) (show_name no) (do_not_autoplace no) (effects (font (size 1.27 1.27))))
  (property "Footprint" "" (at 133.35 91.44 0) (hide yes) (show_name no) (do_not_autoplace no) (effects (font (size 1.27 1.27))))
  (property "Datasheet" "" (at 133.35 91.44 0) (hide yes) (show_name no) (do_not_autoplace no) (effects (font (size 1.27 1.27))))
  (property "Description" "Power symbol creates a global label with name \"GND\" , ground" (at 133.35 91.44 0) (hide yes) (show_name no) (do_not_autoplace no) (effects (font (size 1.27 1.27))))
  (pin "1"))
 (symbol
  (lib_id "Device:R")
  (at 71.12 86.36 90)
  (unit 1)
  (body_style 1)
  (exclude_from_sim no)
  (in_bom yes)
  (on_board yes)
  (in_pos_files yes)
  (dnp no)
  (property "Reference" "R702" (at 71.12 88.265 90) (show_name no) (do_not_autoplace no) (effects (font (size 1.27 1.27))))
  (property "Value" "10R" (at 71.12 90.17 90) (show_name no) (do_not_autoplace no) (effects (font (size 1.27 1.27))))
  (property "Footprint" "Resistor_SMD:R_0603_1608Metric" (at 71.12 86.36 0) (hide yes) (show_name no) (do_not_autoplace no) (effects (font (size 1.27 1.27))))
  (property "Datasheet" "" (at 71.12 86.36 0) (hide yes) (show_name no) (do_not_autoplace no) (effects (font (size 1.27 1.27))))
  (property "Description" "Resistor" (at 71.12 86.36 0) (hide yes) (show_name no) (do_not_autoplace no) (effects (font (size 1.27 1.27))))
  (pin "1")
  (pin "2"))
 (symbol
  (lib_id "Transistor_FET:BSC070N10NS3G")
  (at 88.9 71.12 0)
  (unit 1)
  (body_style 1)
  (exclude_from_sim no)
  (in_bom yes)
  (on_board yes)
  (in_pos_files yes)
  (dnp no)
  (property "Reference" "Q701" (at 93.98 69.215 0) (show_name no) (do_not_autoplace no) (effects (font (size 1.27 1.27)) (justify left)))
  (property "Value" "BSC070N10NS3G" (at 93.98 71.12 0) (show_name no) (do_not_autoplace no) (effects (font (size 1.27 1.27)) (justify left)))
  (property "Footprint" "Package_SON:Infineon_PG-TDSON-8_6.15x5.15mm" (at 88.9 71.12 0) (hide yes) (show_name no) (do_not_autoplace no) (effects (font (size 1.27 1.27))))
  (property "Datasheet" "http://www.infineon.com/dgdl/Infineon-BSC070N10NS3-DS-v02_01-en.pdf?fileId=db3a304327b89750012824712c6c6f2f" (at 88.9 71.12 0) (hide yes) (show_name no) (do_not_autoplace no) (effects (font (size 1.27 1.27))))
  (property "Description" "90A Id, 100V Vds, OptiMOS N-Channel Power MOSFET, 7.0mOhm Ron, Qg (typ) 42.0nC, PG-TDSON-8" (at 88.9 71.12 0) (hide yes) (show_name no) (do_not_autoplace no) (effects (font (size 1.27 1.27))))
  (pin "1")
  (pin "2")
  (pin "5")
  (pin "4")
  (pin "3"))
 (symbol
  (lib_id "power:+12V")
  (at 25.4 68.58 0)
  (unit 1)
  (body_style 1)
  (exclude_from_sim no)
  (in_bom yes)
  (on_board yes)
  (in_pos_files yes)
  (dnp no)
  (property "Reference" "#PWR002" (at 25.4 72.39 0) (hide yes) (show_name no) (do_not_autoplace no) (effects (font (size 1.27 1.27))))
  (property "Value" "+12V_RX" (at 25.4 65.024 0) (show_name no) (do_not_autoplace no) (effects (font (size 1.27 1.27))))
  (property "Footprint" "" (at 25.4 68.58 0) (hide yes) (show_name no) (do_not_autoplace no) (effects (font (size 1.27 1.27))))
  (property "Datasheet" "" (at 25.4 68.58 0) (hide yes) (show_name no) (do_not_autoplace no) (effects (font (size 1.27 1.27))))
  (property "Description" "Power symbol creates a global label with name \"+12V\"" (at 25.4 68.58 0) (hide yes) (show_name no) (do_not_autoplace no) (effects (font (size 1.27 1.27))))
  (pin "1"))
 (symbol
  (lib_id "Device:C")
  (at 45.72 57.15 0)
  (unit 1)
  (body_style 1)
  (exclude_from_sim no)
  (in_bom yes)
  (on_board yes)
  (in_pos_files yes)
  (dnp no)
  (property "Reference" "C705" (at 48.26 55.245 0) (show_name no) (do_not_autoplace no) (effects (font (size 1.27 1.27)) (justify left)))
  (property "Value" "10uF" (at 48.26 57.15 0) (show_name no) (do_not_autoplace no) (effects (font (size 1.27 1.27)) (justify left)))
  (property "Footprint" "Capacitor_SMD:C_1812_4532Metric" (at 45.72 57.15 0) (hide yes) (show_name no) (do_not_autoplace no) (effects (font (size 1.27 1.27))))
  (property "Datasheet" "" (at 45.72 57.15 0) (hide yes) (show_name no) (do_not_autoplace no) (effects (font (size 1.27 1.27))))
  (property "Description" "Unpolarized capacitor" (at 45.72 57.15 0) (hide yes) (show_name no) (do_not_autoplace no) (effects (font (size 1.27 1.27))))
  (property "Voltage" "63V" (at 48.26 59.055 0) (show_name no) (do_not_autoplace no) (effects (font (size 1.27 1.27))))
  (pin "1")
  (pin "2"))
 (symbol
  (lib_id "Device:C")
  (at 77.47 80.01 0)
  (unit 1)
  (body_style 1)
  (exclude_from_sim no)
  (in_bom yes)
  (on_board yes)
  (in_pos_files yes)
  (dnp no)
  (property "Reference" "C703" (at 78.74 86.36 0) (show_name no) (do_not_autoplace no) (effects (font (size 1.27 1.27)) (justify left)))
  (property "Value" "220nF" (at 78.74 88.265 0) (show_name no) (do_not_autoplace no) (effects (font (size 1.27 1.27)) (justify left)))
  (property "Footprint" "Capacitor_SMD:C_0805_2012Metric" (at 77.47 80.01 0) (hide yes) (show_name no) (do_not_autoplace no) (effects (font (size 1.27 1.27))))
  (property "Datasheet" "" (at 77.47 80.01 0) (hide yes) (show_name no) (do_not_autoplace no) (effects (font (size 1.27 1.27))))
  (property "Description" "Unpolarized capacitor" (at 77.47 80.01 0) (hide yes) (show_name no) (do_not_autoplace no) (effects (font (size 1.27 1.27))))
  (property "Voltage" "50V" (at 78.74 90.17 0) (show_name no) (do_not_autoplace no) (effects (font (size 1.27 1.27))))
  (pin "2")
  (pin "1")))
